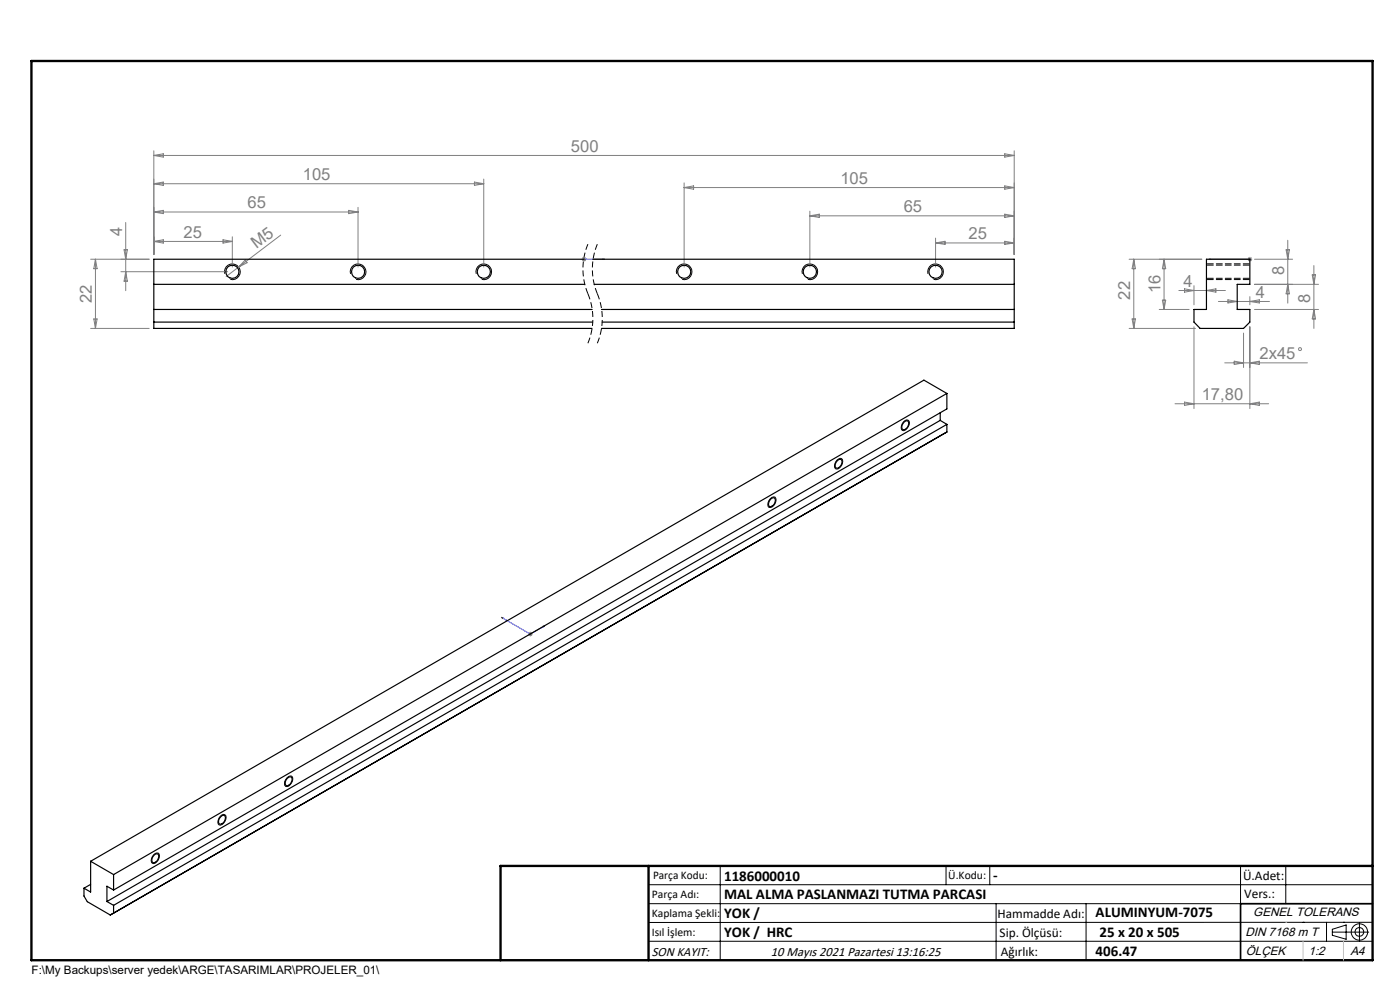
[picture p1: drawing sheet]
<svg xmlns="http://www.w3.org/2000/svg" width="297mm" height="210mm" viewBox="0 0 297 210" stroke-linecap="round" stroke-linejoin="round" font-family="sans-serif">
<g fill="none" stroke="#808080" stroke-width=".21">
<path d="M32.6 32v22M32.6 33h182.6M32.6 33l2-.4v.7zM32.6 39l2-.4v.7zM32.6 39h70M100.6 38.6l2 .4-2 .3zM102.6 38v18.6M145.1 38.8v17.8M145.1 39.8h70.1M145.1 39.8l2-.4v.7zM213.1 39.4l2.1 .4-2.1 .3zM213.1 32.6l2.1 .4-2.1 .3z"/>
<path d="M215.2 32v22M19.2 55h12.4M20.2 55l.4 2h-.7zM20.2 55v14.7M25.6 57.6h22.7M26.3 53h.7l-.3 2zM26.7 47.2v14.5M26.7 57.6l.3 2h-.7zM32.6 45l2-.4v.7zM32.6 51.2l2-.3v.7zM32.6 51.2h16.7M32.6 45h43.4"/>
<path d="M47.3 50.9l2 .3-2 .4zM49.3 50.2v6.4M52 55.2l.4 .5-1.8 .9zM59.5 49.9l-11.5 8.8M74 44.6l2 .4-2 .3zM76 44v12.6M123.4 55h1M123.5 54.6l.7 .7M123.9 54.5v1M124.2 54.6l-.7 .7M171.8 44.8v11.8M171.8 45.8h43.4"/>
<path d="M171.8 45.8l2-.4v.7zM198.5 50.5v6.1M198.5 51.5h16.7M198.5 51.5l2-.3v.6zM213.1 45.4l2.1 .4-2.1 .3zM213.1 51.2l2.1 .3-2.1 .3zM239.5 55h15.5M240.5 55l.4 2h-.7zM240.5 55v14.7M246.9 55v10.6M246.9 55l.4 2h-.7zM264.7 55h.9"/>
<path d="M264.8 54.6l.7 .7M265.1 54.5v1M265.5 54.6l-.7 .7M266.1 55h8.1M272.8 53h.7l-.3 2zM273.2 51v13.3M278.4 58.3h.7l-.4 2zM278.7 56.3v13.4M19.2 69.7h12.4M19.9 67.7h.7l-.4 2zM239.5 69.7h14.1M240.2 67.7h.7l-.4 2z"/>
<path d="M245.9 65.6h6.4M246.6 63.7h.7l-.4 1.9zM250.1 61.6h9.9M251.3 61.3l2 .3-2 .4zM253.3 69.3v17.4M253.3 60.6v4.1M255.9 61.6l2.1-.3v.7zM258.5 64h10.8M259.8 77h17.6M260.5 63.6l2 .4-2 .3zM261.8 76.6l2 .4-2 .3zM263.8 70.7v7.3"/>
<path d="M265.1 62.9v1.8M265.1 69.3v17.4M265.1 64l2.1-.4v.7zM265.1 77l2.1-.4v.7zM266.1 65.6h13.6M266.1 60.3h13.6M273.2 60.3l.3 2h-.7zM278.7 65.6l.4 2.1h-.7zM249.3 85.6h19.8M251.3 85.3l2 .3-2 .4zM265.1 85.6l2.1-.3v.7zM112 134.5h1"/>
<path d="M112.1 134.2l.8 .7M112.5 134v1M112.9 134.2l-.8 .7"/>
<circle cx="275.8" cy="74.1" r=".32"/>
</g>
<g fill="none" stroke="#000" stroke-width=".21">
<path d="M47.7 58.1a1.67 1.67 0 0 1 1.5-2.1 1.67 1.67 0 0 1 1.8 1.8 1.67 1.67 0 0 1-2.1 1.5M74.4 58.1a1.67 1.67 0 0 1 1.4-2.1 1.67 1.67 0 0 1 1.8 1.8 1.67 1.67 0 0 1-2.1 1.5M101 58.1a1.67 1.67 0 0 1 1.5-2.1 1.67 1.67 0 0 1 1.8 1.8 1.67 1.67 0 0 1-2.1 1.5M143.5 58.1a1.67 1.67 0 0 1 1.5-2.1 1.67 1.67 0 0 1 1.8 1.8 1.67 1.67 0 0 1-2.1 1.5M170.2 58.1a1.67 1.67 0 0 1 1.5-2.1 1.67 1.67 0 0 1 1.8 1.8 1.67 1.67 0 0 1-2.1 1.5M196.8 58.1a1.67 1.67 0 0 1 1.5-2.1 1.67 1.67 0 0 1 1.8 1.8 1.67 1.67 0 0 1-2.1 1.5M177.6 97.6l.6-.4 .3 .1a1.43 1.43 0 0 1-1.2 2.1 1.28 1.28 0 0 1 .3-1.8zM191.7 89.5l.4-.3 .6-.1a1.47 1.47 0 0 1-1 2.3l-.3-.1a1.28 1.28 0 0 1 .3-1.8zM163.4 105.8l.4-.3 .6-.1a1.46 1.46 0 0 1-1.3 2.2 1.28 1.28 0 0 1 .3-1.8zM46.7 173.1l.7-.4 .3 .1a1.43 1.43 0 0 1-1.2 2.2 1.28 1.28 0 0 1 .2-1.9zM60.9 165l.3-.3 .6-.1a1.46 1.46 0 0 1-.9 2.3l-.3-.1a1.3 1.3 0 0 1 .3-1.8zM32.6 181.3l.3-.3h.7a1.43 1.43 0 0 1-1.3 2.1 1.25 1.25 0 0 1 .3-1.8z"/>
<path d="M137.6 187.7h153.6M137.6 191.7h153.6M137.6 199.7h153.6M152.8 183.7v20M200.7 183.7v4M210 183.7v4M211.3 191.7v12M230.4 191.7v12M263.2 183.7v20M272.8 183.7v8M276.4 195.6h.1M281.4 195.6v4.1"/>
<path d="M282.6 197.7h7.8M282.6 197.1l3-.9v3l-3-.8zM285 195.6h.1M288.4 195.8v3.8M291.2 195.6l-153.6 .1"/>
<circle cx="288.4" cy="197.7" r="1.74"/>
<circle cx="288.4" cy="197.7" r=".93"/>
</g>
<path d="M124.7 51.8a13.7 13.7 0 0 0 0 10.5M126.7 51.8a13.7 13.7 0 0 0 0 10.5M124.7 62.3a13.7 13.7 0 0 1 0 10.5M126.7 62.3a13.7 13.7 0 0 1 0 10.5" fill="none" stroke="#000" stroke-width=".21" stroke-dasharray="1.3 .6" stroke-linecap="butt"/>
<path d="M123.8 55h.2zM123.9 55h.1M123.9 55h4.3M128.2 55h-.4h.4M256.5 55h.4h-.4M256.5 55h8.6M265 55h.3zM265.1 55h.1M106.4 130.9l6.1 3.6 3.1-1.8M106.4 130.9l.4 .2-.2 .1zM115.2 132.8l.4-.1-.3 .3z" fill="none" stroke="#00f" stroke-width=".21"/>
<path d="M256 59.3h9.2M265.2 56h-9.2" fill="none" stroke="#000" stroke-width=".21" stroke-dasharray="1.3 .6" stroke-dashoffset="-.2"/>
<path d="M106.2 203.7h185" fill="none" stroke="#000" stroke-width=".25"/>
<path d="M291.2 191.7h-28v12" fill="none" stroke="#000" stroke-width=".35"/>
<path d="M6.7 12.9h284.5v190.8h-284.5zM137.6 183.7v20M291.2 183.7h-185v20" fill="none" stroke="#000" stroke-width=".5"/>
<path d="M272.8 195.6h.1M276.4 199.7v4M285 199.7v4" fill="none" stroke="#c0c0c0" stroke-width=".21"/>
<g fill="#00f">
<path d="M127.8 55h.4zM123.8 55h.2z"/>
<path d="M265 55h.3zM256.5 55h.4z"/>
<path d="M115.2 132.8l.4-.1-.3 .3zM106.4 130.9l.4 .2-.2 .1z"/>
</g>
<g fill="none" stroke="#000" stroke-width=".25">
<path d="M123.8 55h-91.2v14.7h93M125.8 55h89.4v14.7h-87.6M255.9 55h9.2v5.3h-2.6v5.3h2.6v2.7l-1.3 1.4h-9.2l-1.3-1.4v-2.7h2.6zM32.6 60.3h91.4M32.6 68.3h93.1M32.6 65.6h93M126 60.3h89.2M127.6 65.6h87.6M127.7 68.3h87.5M177.6 97.7l.3-.2h.5a1.2 1.2 0 0 1-1 1.8 1.03 1.03 0 0 1 .2-1.6zM191.8 89.6l.5-.4 .3 .1a1.22 1.22 0 0 1-1.1 1.8 1.08 1.08 0 0 1 .3-1.5zM199.5 87.6v1.6"/>
<path d="M199.5 89.2l-176.8 102M199.5 89.2l1.4 .8M200.9 83.5l-4.9-2.9-176.8 102.1M200.9 83.5l-176.8 102M200.9 83.5v3.2l-176.8 102.1M200.9 90v1.6M200.9 90l-176.8 102M200.9 91.6l-177.5 102.5M200.9 91.6l-.7 .4M163.5 105.9l.5-.3h.3a1.22 1.22 0 0 1-1.1 1.8 1.08 1.08 0 0 1 .3-1.5zM46.8 173.3l.6-.4 .2 .1a1.2 1.2 0 0 1-1 1.8 1.04 1.04 0 0 1 .2-1.5zM61 165.1l.7-.3a1.22 1.22 0 0 1-1 1.8 1.08 1.08 0 0 1 .3-1.5z"/>
<path d="M17.8 188.4v1.7l.7 1.2 4.9 2.8M19.2 182.7v6.5l-1.4-.8M19.2 182.7l4.9 2.8M19.2 187.6l-1.4 .8M22.7 191.2l1.4 .8M24.1 188.8l-1.4-.8v3.2M24.1 185.5v3.3M24.1 192v1.7l-.7 .4M32.7 181.4l.2-.2 .6-.1a1.23 1.23 0 0 1-1.1 1.9 1.08 1.08 0 0 1 .3-1.6z"/>
<circle cx="49.3" cy="57.7" r="1.4"/>
<circle cx="76" cy="57.7" r="1.4"/>
<circle cx="102.6" cy="57.7" r="1.4"/>
<circle cx="145.1" cy="57.7" r="1.4"/>
<circle cx="171.8" cy="57.7" r="1.4"/>
<circle cx="198.5" cy="57.7" r="1.4"/>
</g>
<path d="M256 59h9.2M265.2 56.2h-9.2" fill="none" stroke="#000" stroke-width=".21" stroke-dasharray="1.3 .6" stroke-dashoffset="-.2"/>
<g font-size="3.5" fill="#808080">
<text x="121.1" y="32.2">500</text>
<text x="64.2" y="38.2">105</text>
<text x="178.3" y="39">105</text>
<text x="52.5" y="44.2">65</text>
<text x="191.7" y="45">65</text>
<text x="25.9" y="50.1" transform="rotate(-90 25.9 50.1)">4</text>
<text x="38.9" y="50.4">25</text>
<text x="54.4" y="52.8" transform="rotate(-37 54.4 52.8)">M5</text>
<text x="205.4" y="50.7">25</text>
<text x="272.4" y="58.4" transform="rotate(-90 272.4 58.4)">8</text>
<text x="19.5" y="64.3" transform="rotate(-90 19.5 64.3)">22</text>
<text x="239.7" y="63.6" transform="rotate(-90 239.7 63.6)">22</text>
<text x="246.2" y="62.1" transform="rotate(-90 246.2 62.1)">16</text>
<text x="251.1" y="60.8">4</text>
<text x="266.4" y="63.1">4</text>
<text x="278" y="64.2" transform="rotate(-90 278 64.2)">8</text>
<text x="267.2" y="76.2">2x45</text>
<text x="254.9" y="84.8">17,80</text>
</g>
<g font-size="3.2">
<text x="153.6" y="186.8">1186000010</text>
<text x="153.6" y="190.8">MAL ALMA PASLANMAZI TUTMA PARCASI</text>
<text x="210.7" y="186.6">-</text>
<text x="153.6" y="194.8">YOK /</text>
<text x="232.4" y="194.5">ALUMINYUM-7075</text>
<text x="153.6" y="198.8">YOK / HRC</text>
<text x="232.4" y="202.8">406.47</text>
<text x="233.2" y="198.8">25 x 20 x 505</text>
</g>
<g font-size="2.8">
<text x="263.7" y="186.7">Ü.Adet:</text>
<text x="263.9" y="190.5">Vers.:</text>
<text x="211.6" y="194.8">Hammadde Adı:</text>
<text x="138.3" y="202.8">SON KAYIT:</text>
<text x="163.6" y="202.8">10 Mayıs 2021 Pazartesi 13:16:25</text>
<text x="212.1" y="198.7">Sip. Ölçüsü:</text>
<text x="212.3" y="202.7">Ağırlık:</text>
</g>
<g font-size="2.6">
<text x="265.9" y="194.4">GENEL TOLERANS</text>
<text x="264.2" y="198.5">DIN 7168 m T</text>
<text x="264.3" y="202.6">ÖLÇEK</text>
<text x="277.6" y="202.6">1:2</text>
<text x="286.5" y="202.6">A4</text>
</g>
<g font-size="2.5">
<text x="138.3" y="190.5">Parça Adı:</text>
<text x="138.5" y="186.5">Parça Kodu:</text>
<text x="201.2" y="186.5">Ü.Kodu:</text>
<text x="138.3" y="194.5">Kaplama Şekli:</text>
<text x="138.3" y="198.6">Isıl İşlem:</text>
<text x="6.7" y="206.7">F:\My Backups\server yedek\ARGE\TASARIMLAR\PROJELER_01\</text>
</g>
</svg>
